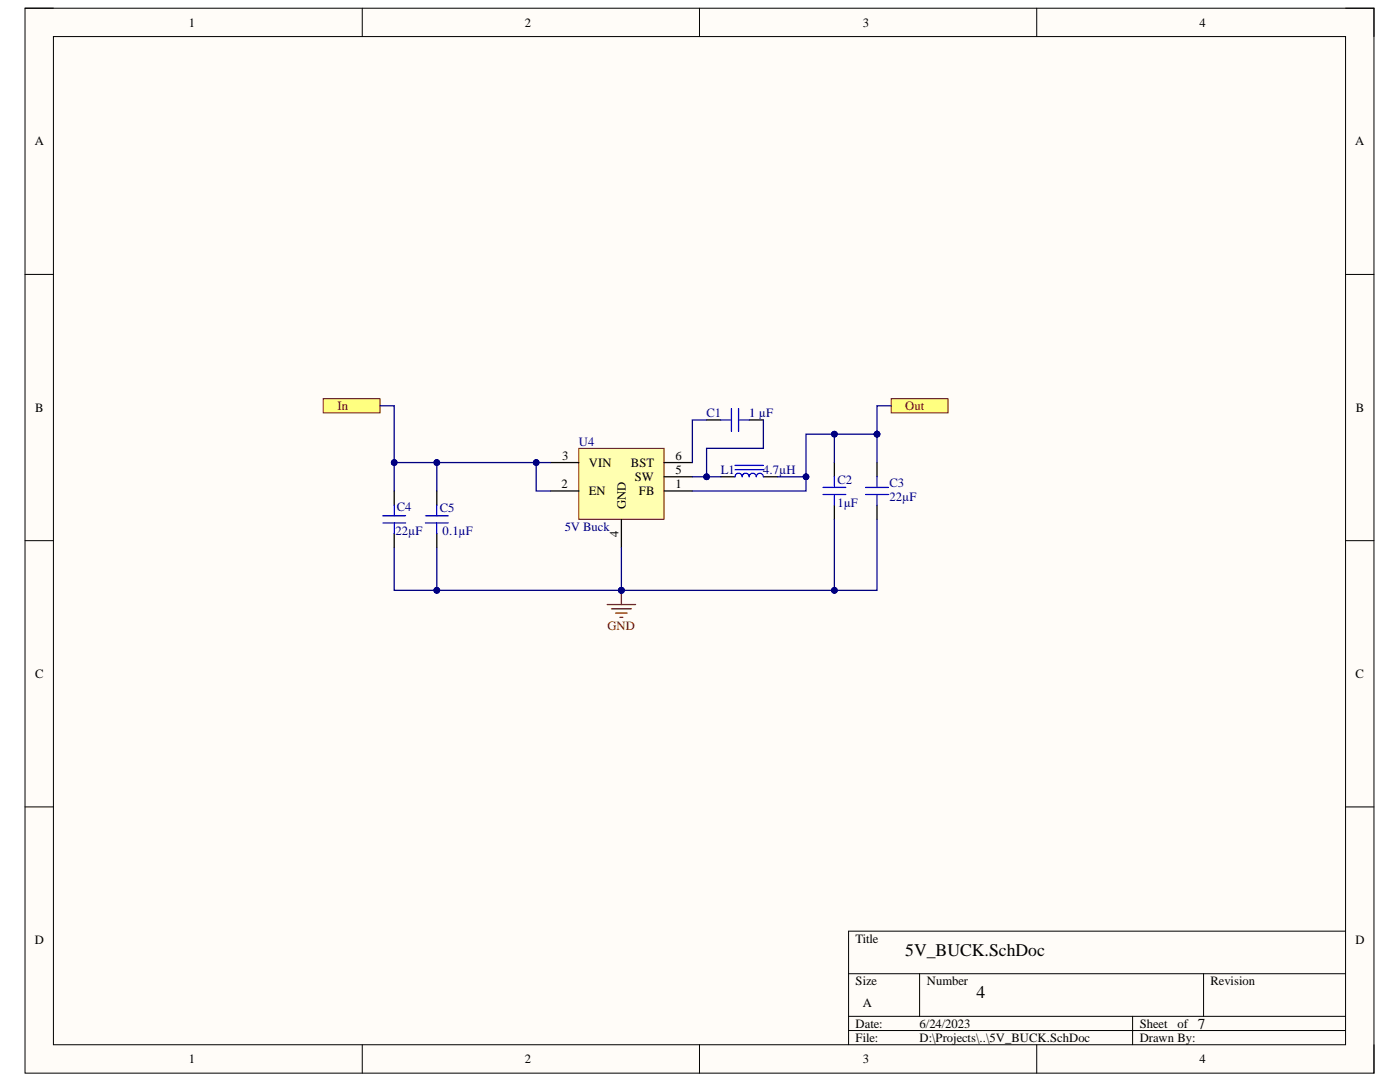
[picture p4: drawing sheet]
<svg xmlns="http://www.w3.org/2000/svg" width="279mm" height="216mm" viewBox="0 0 279 216" stroke-linecap="round" stroke-linejoin="round" font-family="sans-serif">
<path d="M5 1.6h269.2v212.5h-269.2z" fill-rule="evenodd" fill="#fffcf8"/>
<path d="M5 1.6h269.2v212.5h-269.2z" fill="none" stroke="#000" stroke-width=".2"/>
<path d="M10.7 7.3h257.8v201.2h-257.8z" fill-rule="evenodd" fill="#fffcf8"/>
<g fill="none" stroke="#000" stroke-width=".2">
<path d="M5 1.6h5.7M10.7 7.3h257.8v201.2h-257.8zM72.3 1.6v5.7M139.6 1.6v5.7M206.9 1.6v5.7M268.5 1.6h5.7v5.7M5 54.8h5.7M268.5 54.8h5.7M5 107.9h5.7M268.5 107.9h5.7M5 161h5.7M268.5 161h5.7"/>
<path d="M169.4 194.3h99.1M183.5 194.3v8.5M240.2 194.3v8.5M268.5 185.8h-99.1v22.7M72.3 208.5v5.6M139.6 208.5v5.6M169.4 202.8h99.1M169.4 205.6h99.1M206.9 208.5v5.6M226 202.8v5.7M274.2 208.5v5.6"/>
</g>
<path d="M87.2 98v2.8M166.5 92.3v2.8M87.2 106.5v2.8M166.5 100.8v2.8" fill="none" stroke="#000" stroke-width=".25"/>
<path d="M164.3 97.3h4.5M164.3 98.7h4.5M166.5 95.1v2.2M166.5 98.7v2.1M84.9 104.3h4.5M84.9 102.9h4.5M87.2 100.8v2.1M87.2 104.3v2.2" fill="none" stroke="#00f" stroke-width=".25"/>
<path d="M124 117.8v2.8M121.2 120.6h5.6M122 121.5h4M122.9 122.3h2.2M123.7 123.2h.6" fill="none" stroke="#800000" stroke-width=".25"/>
<circle cx="124" cy="117.8" r=".57" fill="#000080"/>
<circle cx="124" cy="117.8" r=".57" fill="none" stroke="#000080" stroke-width=".2"/>
<path d="M177.9 79.6h11.3v2.8h-11.3z" fill-rule="evenodd" fill="#ffff80"/>
<path d="M177.9 79.6h11.3v2.8h-11.3z" fill="none" stroke="#800000" stroke-width=".2"/>
<path d="M78.7 98v2.8M143.9 95.1h2.8M152.3 95.1h2.9M175 92.3v2.8M78.7 106.5v2.8M175 100.8v2.8" fill="none" stroke="#000" stroke-width=".25"/>
<path d="M146.7 95.1a.71 .71 0 0 1 .7-.7 .71 .71 0 0 1 .7 .7 .71 .71 0 0 1 .7-.7 .71 .71 0 0 1 .7 .7 .71 .71 0 0 1 .7-.7 .71 .71 0 0 1 .7 .7 .71 .71 0 0 1 .7-.7 .71 .71 0 0 1 .7 .7M146.7 93.7h5.6M146.7 92.9h5.6M172.8 97.3h4.5M172.8 98.7h4.5M175 95.1v2.2M175 98.7v2.1M76.4 102.9h4.5M76.4 104.3h4.5M78.7 100.8v2.1M78.7 104.3v2.2" fill="none" stroke="#00f" stroke-width=".25"/>
<path d="M64.5 79.6h11.3v2.8h-11.3z" fill-rule="evenodd" fill="#ffff80"/>
<path d="M64.5 79.6h11.3v2.8h-11.3z" fill="none" stroke="#800000" stroke-width=".2"/>
<path d="M115.5 89.5h17v14.1h-17z" fill-rule="evenodd" fill="#ffffb0"/>
<path d="M115.5 89.5h17v14.1h-17z" fill="none" stroke="#800000" stroke-width=".2"/>
<path d="M109.8 92.3h5.7M109.8 98h5.7M132.5 92.3h5.7M132.5 98h5.7M132.5 95.1h5.7M124 103.6v5.7" fill="none" stroke="#000" stroke-width=".25"/>
<path d="M78.7 109.3v8.5h8.5" fill="none" stroke="#000080" stroke-width=".25"/>
<circle cx="87.2" cy="117.8" r=".57" fill="#000080"/>
<circle cx="87.2" cy="117.8" r=".57" fill="none" stroke="#000080" stroke-width=".2"/>
<path d="M87.2 109.3v8.5h36.8v-8.5" fill="none" stroke="#000080" stroke-width=".25"/>
<circle cx="124" cy="117.8" r=".57" fill="#000080"/>
<circle cx="124" cy="117.8" r=".57" fill="none" stroke="#000080" stroke-width=".2"/>
<circle cx="87.2" cy="117.8" r=".57" fill="#000080"/>
<circle cx="87.2" cy="117.8" r=".57" fill="none" stroke="#000080" stroke-width=".2"/>
<path d="M107 92.3v5.7h2.8" fill="none" stroke="#000080" stroke-width=".25"/>
<circle cx="107" cy="92.3" r=".57" fill="#000080"/>
<circle cx="107" cy="92.3" r=".57" fill="none" stroke="#000080" stroke-width=".2"/>
<path d="M175 103.6v14.2h-51" fill="none" stroke="#000080" stroke-width=".25"/>
<circle cx="124" cy="117.8" r=".57" fill="#000080"/>
<circle cx="124" cy="117.8" r=".57" fill="none" stroke="#000080" stroke-width=".2"/>
<circle cx="166.5" cy="117.8" r=".57" fill="#000080"/>
<circle cx="166.5" cy="117.8" r=".57" fill="none" stroke="#000080" stroke-width=".2"/>
<path d="M87.2 92.3v5.7" fill="none" stroke="#000080" stroke-width=".25"/>
<circle cx="87.2" cy="92.3" r=".57" fill="#000080"/>
<circle cx="87.2" cy="92.3" r=".57" fill="none" stroke="#000080" stroke-width=".2"/>
<path d="M75.8 81h2.9v11.3" fill="none" stroke="#000080" stroke-width=".25"/>
<circle cx="78.7" cy="92.3" r=".57" fill="#000080"/>
<circle cx="78.7" cy="92.3" r=".57" fill="none" stroke="#000080" stroke-width=".2"/>
<path d="M138.2 95.1h5.7" fill="none" stroke="#000080" stroke-width=".25"/>
<circle cx="141" cy="95.1" r=".57" fill="#000080"/>
<circle cx="141" cy="95.1" r=".57" fill="none" stroke="#000080" stroke-width=".2"/>
<path d="M160.9 95.1v2.9h-22.7" fill="none" stroke="#000080" stroke-width=".25"/>
<circle cx="160.9" cy="95.1" r=".57" fill="#000080"/>
<circle cx="160.9" cy="95.1" r=".57" fill="none" stroke="#000080" stroke-width=".2"/>
<path d="M166.5 103.6v14.2" fill="none" stroke="#000080" stroke-width=".25"/>
<circle cx="166.5" cy="117.8" r=".57" fill="#000080"/>
<circle cx="166.5" cy="117.8" r=".57" fill="none" stroke="#000080" stroke-width=".2"/>
<path d="M166.5 86.6v5.7" fill="none" stroke="#000080" stroke-width=".25"/>
<circle cx="166.5" cy="86.6" r=".57" fill="#000080"/>
<circle cx="166.5" cy="86.6" r=".57" fill="none" stroke="#000080" stroke-width=".2"/>
<path d="M177.9 81h-2.9v5.6" fill="none" stroke="#000080" stroke-width=".25"/>
<circle cx="175" cy="86.6" r=".57" fill="#000080"/>
<circle cx="175" cy="86.6" r=".57" fill="none" stroke="#000080" stroke-width=".2"/>
<path d="M175 86.6v5.7" fill="none" stroke="#000080" stroke-width=".25"/>
<circle cx="175" cy="86.6" r=".57" fill="#000080"/>
<circle cx="175" cy="86.6" r=".57" fill="none" stroke="#000080" stroke-width=".2"/>
<path d="M175 86.6h-14.1v8.5h-5.7" fill="none" stroke="#000080" stroke-width=".25"/>
<circle cx="160.9" cy="95.1" r=".57" fill="#000080"/>
<circle cx="160.9" cy="95.1" r=".57" fill="none" stroke="#000080" stroke-width=".2"/>
<circle cx="166.5" cy="86.6" r=".57" fill="#000080"/>
<circle cx="166.5" cy="86.6" r=".57" fill="none" stroke="#000080" stroke-width=".2"/>
<circle cx="175" cy="86.6" r=".57" fill="#000080"/>
<circle cx="175" cy="86.6" r=".57" fill="none" stroke="#000080" stroke-width=".2"/>
<path d="M141 83.8h2.9M149.5 83.8h2.8" fill="none" stroke="#000" stroke-width=".25"/>
<path d="M143.9 83.8h2.1M146 81.5v4.6M147.4 83.8h2.1M147.4 81.5v4.6" fill="none" stroke="#00f" stroke-width=".25"/>
<path d="M152.3 83.8v5.7h-11.3v5.6" fill="none" stroke="#000080" stroke-width=".25"/>
<circle cx="141" cy="95.1" r=".57" fill="#000080"/>
<circle cx="141" cy="95.1" r=".57" fill="none" stroke="#000080" stroke-width=".2"/>
<path d="M109.8 92.3h-31.1v5.7" fill="none" stroke="#000080" stroke-width=".25"/>
<circle cx="78.7" cy="92.3" r=".57" fill="#000080"/>
<circle cx="78.7" cy="92.3" r=".57" fill="none" stroke="#000080" stroke-width=".2"/>
<circle cx="87.2" cy="92.3" r=".57" fill="#000080"/>
<circle cx="87.2" cy="92.3" r=".57" fill="none" stroke="#000080" stroke-width=".2"/>
<circle cx="107" cy="92.3" r=".57" fill="#000080"/>
<circle cx="107" cy="92.3" r=".57" fill="none" stroke="#000080" stroke-width=".2"/>
<path d="M141 83.8h-2.8v8.5" fill="none" stroke="#000080" stroke-width=".25"/>
<g font-size="3.6">
<text x="180.7" y="190.7">5V_BUCK.SchDoc</text>
<text x="194.9" y="199.2">4</text>
</g>
<text font-size="3" x="239" y="205.3">7</text>
<g font-size="2.5">
<text x="37.7" y="5.3">1</text>
<text x="104.8" y="5.3">2</text>
<text x="172.2" y="5.3">3</text>
<text x="239.4" y="5.3">4</text>
<text x="6.9" y="29">A</text>
<text x="270.4" y="29">A</text>
<text x="7" y="82.2">B</text>
<text x="270.6" y="82.2">B</text>
<text x="112.2" y="91.7">3</text>
<text x="117.5" y="93.2">VIN</text>
<text x="125.9" y="93.2">BST</text>
<text x="134.8" y="91.7">6</text>
<text x="134.8" y="94.6">5</text>
<text x="112" y="97.4">2</text>
<text x="117.5" y="98.8">EN</text>
<text x="124.9" y="101.6" transform="rotate(-90 124.9 101.6)">GND</text>
<text x="126.7" y="96">SW</text>
<text x="127.5" y="98.8">FB</text>
<text x="134.8" y="97.4">1</text>
<text x="123.5" y="107.1" transform="rotate(-90 123.5 107.1)">4</text>
<text x="7" y="135.3">C</text>
<text x="270.5" y="135.3">C</text>
<text x="6.9" y="188.4">D</text>
<text x="170.8" y="188.1">Title</text>
<text x="270.5" y="188.4">D</text>
<text x="170.8" y="196.5">Size</text>
<text x="185" y="196.5">Number</text>
<text x="241.6" y="196.5">Revision</text>
<text x="172.2" y="200.9">A</text>
<text x="170.8" y="205.1">Date:</text>
<text x="170.8" y="207.9">File:</text>
<text x="183.5" y="205.1">6/24/2023</text>
<text x="183.5" y="207.9">D:\Projects\..\5V_BUCK.SchDoc</text>
<text x="227.5" y="205.1">Sheet</text>
<text x="227.5" y="207.9">Drawn By:</text>
<text x="235" y="205.1">of</text>
<text x="37.7" y="212.2">1</text>
<text x="104.8" y="212.2">2</text>
<text x="172.2" y="212.2">3</text>
<text x="239.4" y="212.2">4</text>
</g>
<g font-size="2.5" fill="#800000">
<text x="67.4" y="81.8">In</text>
<text x="180.7" y="81.8">Out</text>
<text x="121.3" y="125.7">GND</text>
</g>
<g font-size="2.5" fill="#000080">
<text x="141" y="83.3">C1</text>
<text x="149.5" y="83.3">1 µF</text>
<text x="115.5" y="88.9">U4</text>
<text x="143.9" y="94.6">L1</text>
<text x="152.3" y="94.6">4.7µH</text>
<text x="79.2" y="101.9">C4</text>
<text x="167.1" y="101.1">1µF</text>
<text x="167.1" y="96.5">C2</text>
<text x="177.5" y="99.9">22µF</text>
<text x="177.5" y="97.1">C3</text>
<text x="78.9" y="106.8">22µF</text>
<text x="87.7" y="102.2">C5</text>
<text x="88.3" y="106.8">0.1µF</text>
<text x="112.7" y="105.9">5V Buck</text>
</g>
</svg>
